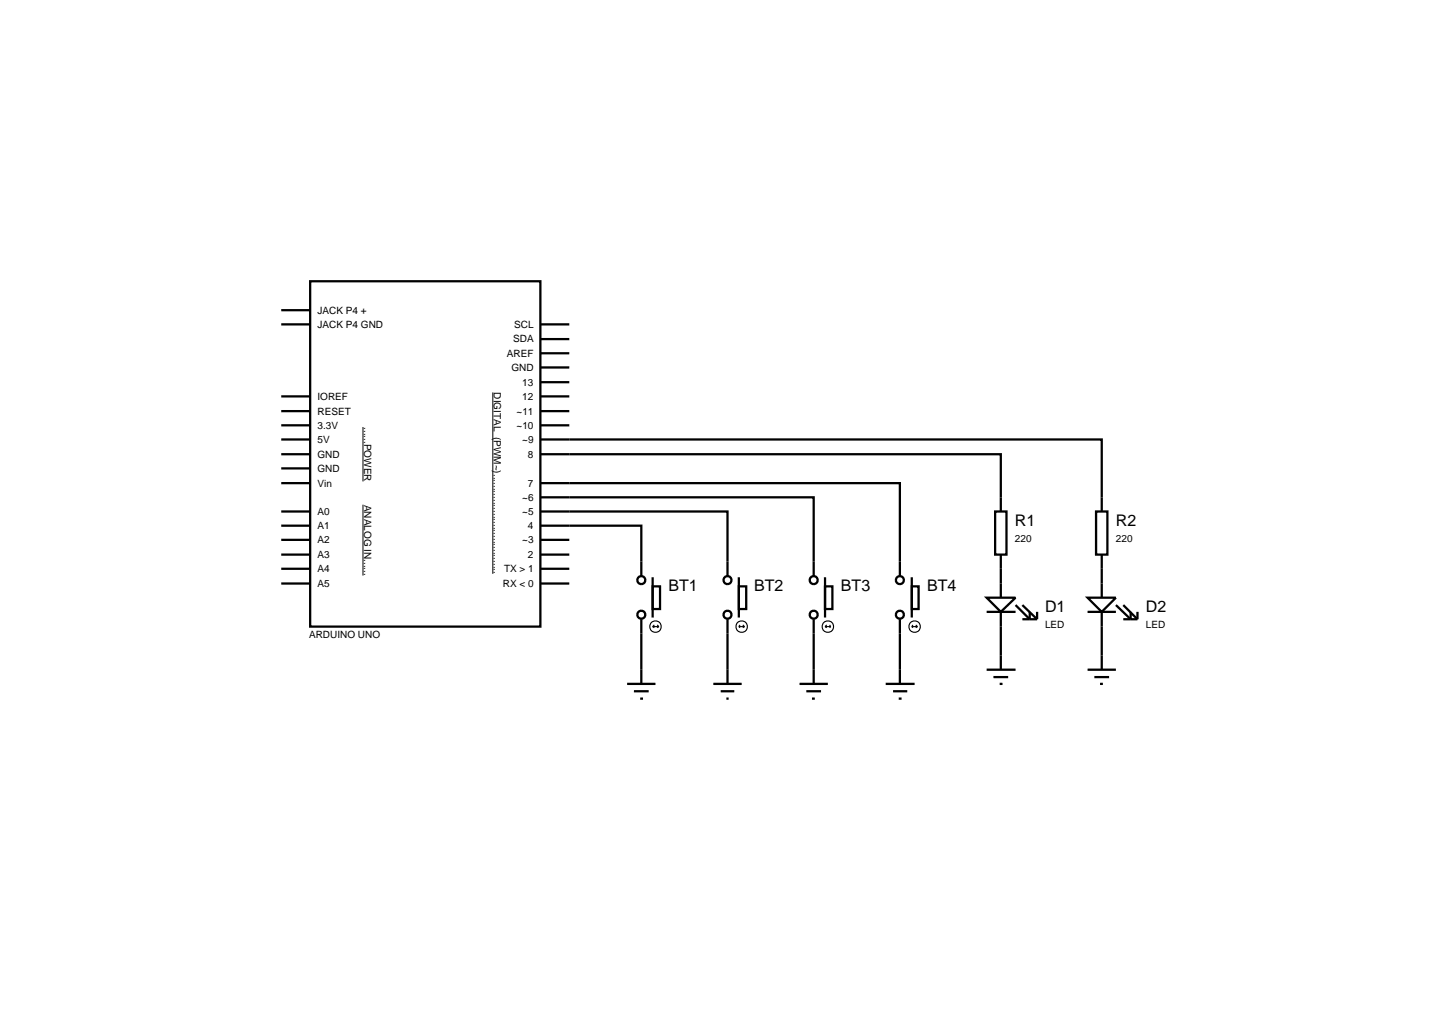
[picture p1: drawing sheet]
<svg xmlns="http://www.w3.org/2000/svg" width="257mm" height="180mm" viewBox="0 0 257 180" stroke-linecap="round" stroke-linejoin="round" font-family="sans-serif">
<g fill="none" stroke="#000" stroke-width=".4">
<path d="M49.6 57.2h5.1M49.6 54.7h5.1M54.7 49.6h40.6v60.9h-40.6zM95.3 59.8h5.1M95.3 57.2h5.1M49.6 69.9h5.1M49.6 72.5h5.1M49.6 75h5.1M49.6 77.5h5.1M95.3 77.5h99v12.7M95.3 69.9h5.1M95.3 72.5h5.1"/>
<path d="M95.3 75h5.1M95.3 67.4h5.1M95.3 64.8h5.1M95.3 62.3h5.1M49.6 80.1h5.1M49.6 82.6h5.1M49.6 85.2h5.1M49.6 90.2h5.1M49.6 92.7h5.1M49.6 95.2h5.1M49.6 97.8h5.1M95.3 80.1h81.2v10.1"/>
<path d="M95.3 92.7h17.8v8.9M95.3 90.2h33v11.4M95.3 87.7h48.2v13.9M95.3 85.2h63.4v16.4M95.3 95.2h5.1M95.3 97.8h5.1M175.5 90.2h2v7.6h-2zM176.5 97.8v7.6M193.3 90.2h2v7.6h-2zM194.3 97.8v7.6M49.6 100.3h5.1M49.6 102.9h5.1"/>
<path d="M95.3 100.3h5.1M95.3 102.9h5.1M113.1 109.2v11.4M115.1 103.4h1.3v4h-1.3zM115.1 101.8v7.1M128.3 109.2v11.4M130.3 103.4h1.3v4h-1.3zM130.3 101.8v7.1M143.5 109.2v11.4M145.5 103.4h1.3v4h-1.3zM145.5 101.8v7.1M158.7 109.2v11.4"/>
<path d="M160.8 103.4h1.2v4h-1.2zM160.8 101.8v7.1M174 105.4h5.1l-2.6 2.5zM174 107.9h5.1M174 118.1h5.1M175.2 119.4h2.6M176.5 107.9v10.2M179.1 106.7l2.5 2.5v-1.3M180.3 106.7l2.6 2.5M180.3 109.2h2.6M182.9 107.9v1.3M191.8 105.4h5l-2.5 2.5z"/>
<path d="M191.8 107.9h5M191.8 118.1h5M193 119.4h2.6M194.3 107.9v10.2M196.8 106.7l2.6 2.5v-1.3M198.1 109.2h2.5M198.1 106.7l2.5 2.5M200.6 107.9v1.3M110.6 120.6h5M111.8 121.9h2.6M112.9 123.2h.5M125.8 120.6h5"/>
<path d="M127.1 121.9h2.4M128.1 123.2h.4M141 120.6h5M142.2 121.9h2.6M143.2 123.2h.5M156.2 120.6h5.1M157.5 121.9h2.5M158.5 123.2h.5M176.3 120.6h.5M194 120.6h.5"/>
<circle cx="113.1" cy="102.3" r=".7"/>
<circle cx="113.1" cy="108.4" r=".7"/>
<circle cx="128.3" cy="102.3" r=".7"/>
<circle cx="128.3" cy="108.4" r=".7"/>
<circle cx="143.5" cy="102.3" r=".7"/>
<circle cx="143.5" cy="108.4" r=".7"/>
<circle cx="158.7" cy="102.3" r=".7"/>
<circle cx="158.7" cy="108.4" r=".7"/>
</g>
<path d="M64 75.3v9.6M86.9 69.2v32M64 89v12.5" fill="none" stroke="#000" stroke-width=".18"/>
<g fill="none" stroke="#000" stroke-width=".2">
<path d="M115.1 110.5h1.1M115.1 110.5l.3 .2M115.4 110.2l-.3 .3M115.9 110.2l.3 .3M116.2 110.5l-.3 .2M130.3 110.5h1M130.3 110.5l.2 .2M130.5 110.2l-.2 .3M131 110.2l.3 .3M131.3 110.5l-.3 .2M145.5 110.5h1M145.5 110.5l.3 .2"/>
<path d="M145.8 110.2l-.3 .3M146.3 110.2l.2 .3M146.5 110.5l-.2 .2M160.8 110.5h1M160.8 110.5l.2 .2M161 110.2l-.2 .3M161.5 110.2l.3 .3M161.8 110.5l-.3 .2"/>
<circle cx="115.6" cy="110.5" r="1.01"/>
<circle cx="130.8" cy="110.5" r="1.01"/>
<circle cx="146" cy="110.5" r="1.01"/>
<circle cx="161.3" cy="110.5" r="1.01"/>
</g>
<g font-size="2.8">
<text x="179" y="92.8">R1</text>
<text x="196.8" y="92.8">R2</text>
<text x="117.9" y="104.2">BT1</text>
<text x="133" y="104.2">BT2</text>
<text x="148.3" y="104.2">BT3</text>
<text x="163.5" y="104.2">BT4</text>
<text x="184.3" y="108">D1</text>
<text x="202.1" y="108">D2</text>
</g>
<g font-size="1.8">
<text x="56" y="55.3">JACK P4 +</text>
<text x="56" y="57.8">JACK P4 GND</text>
<text x="90.7" y="57.8">SCL</text>
<text x="89.4" y="62.9">AREF</text>
<text x="90.2" y="65.4">GND</text>
<text x="90.5" y="60.4">SDA</text>
<text x="56" y="70.5">IOREF</text>
<text x="87.1" y="69.2" transform="rotate(90 87.1 69.2)">DIGITAL (PWM~)....................................</text>
<text x="92.1" y="70.5">12</text>
<text x="92.1" y="68">13</text>
<text x="56" y="73.1">RESET</text>
<text x="56" y="75.6">3.3V</text>
<text x="64.2" y="75.3" transform="rotate(90 64.2 75.3)">......POWER</text>
<text x="91.1" y="75.6">~10</text>
<text x="91.1" y="73.1">~11</text>
<text x="56" y="78.1">5V</text>
<text x="56" y="80.7">GND</text>
<text x="56" y="83.2">GND</text>
<text x="92.1" y="78.1">~9</text>
<text x="93.1" y="80.7">8</text>
<text x="56" y="85.8">Vin</text>
<text x="64.2" y="89" transform="rotate(90 64.2 89)">ANALOG IN......</text>
<text x="92.1" y="88.3">~6</text>
<text x="93.1" y="85.8">7</text>
<text x="56" y="90.8">A0</text>
<text x="56" y="93.3">A1</text>
<text x="56" y="95.8">A2</text>
<text x="92.1" y="95.8">~3</text>
<text x="92.1" y="90.8">~5</text>
<text x="93.1" y="93.3">4</text>
<text x="179" y="95.6">220</text>
<text x="196.8" y="95.6">220</text>
<text x="56" y="98.4">A3</text>
<text x="56" y="100.9">A4</text>
<text x="88.9" y="100.9">TX &gt; 1</text>
<text x="93.1" y="98.4">2</text>
<text x="56" y="103.5">A5</text>
<text x="88.7" y="103.5">RX &lt; 0</text>
<text x="54.5" y="112.5">ARDUINO UNO</text>
<text x="184.3" y="110.8">LED</text>
<text x="202.1" y="110.8">LED</text>
</g>
</svg>
